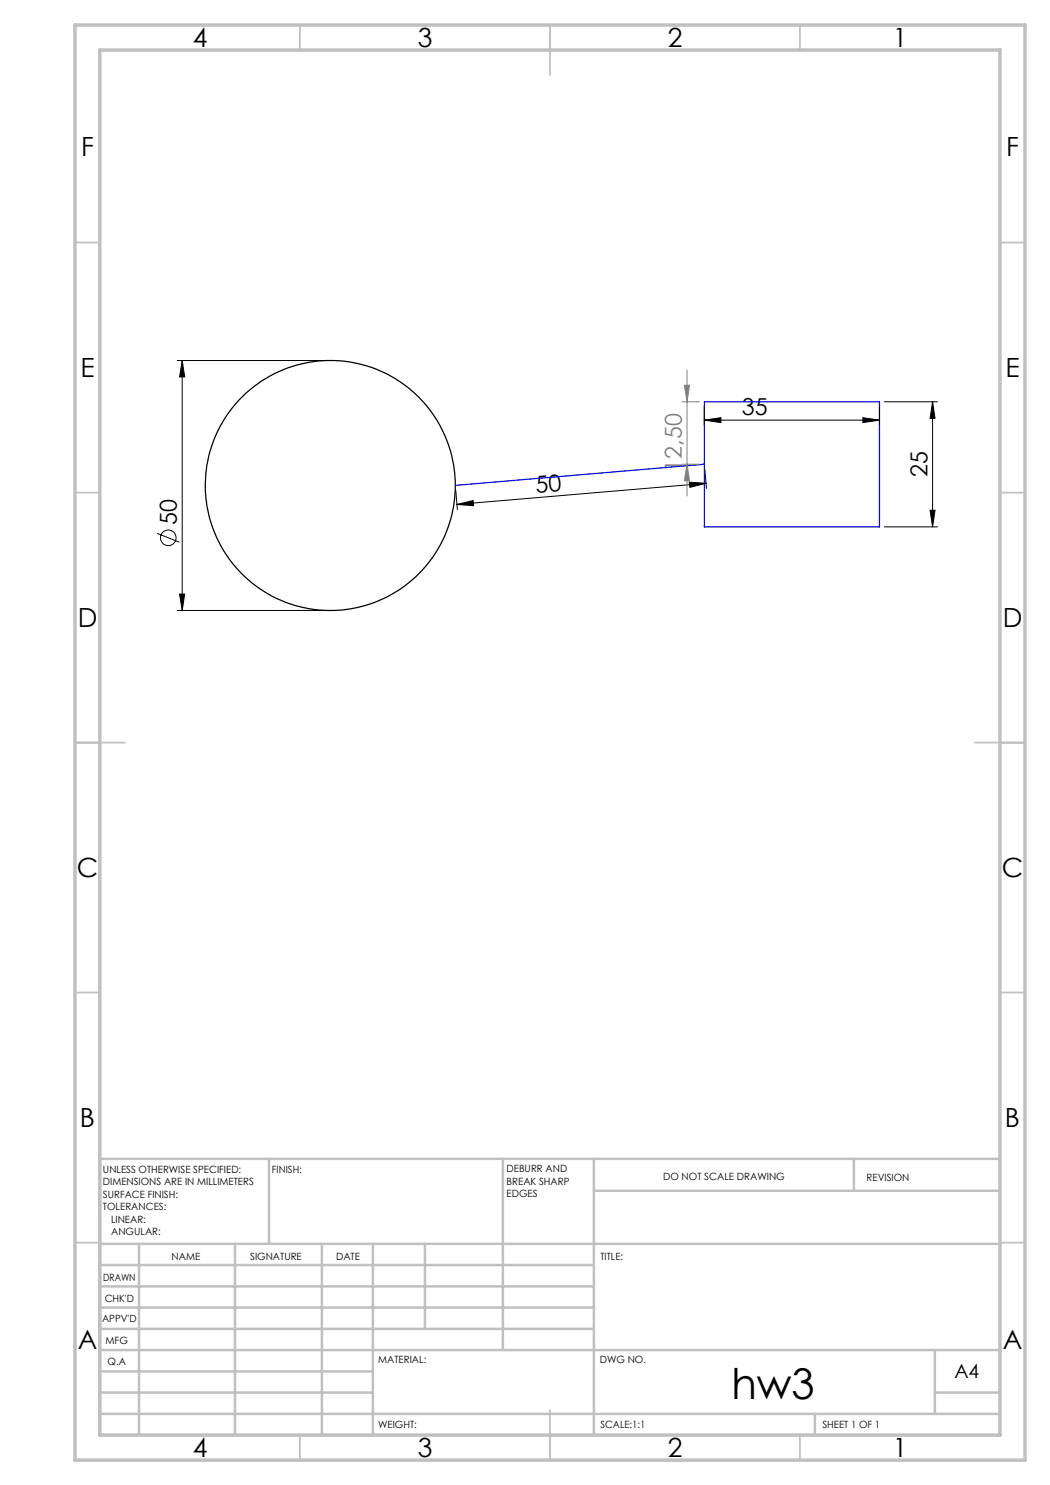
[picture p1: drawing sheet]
<svg xmlns="http://www.w3.org/2000/svg" width="210mm" height="297mm" viewBox="0 0 210 297" stroke-linecap="round" stroke-linejoin="round" font-family="sans-serif">
<g fill="none" stroke="#000" stroke-width=".2">
<path d="M35.5 72.1h29.6M36.4 72.1v50M36.4 72.1l.5 3.3h-1zM91.2 98.1l.3 3.8M137.9 96.4l3.3 .3-3.2 .8zM140.9 84l3.3-.5v1zM140.9 81.3v3.7M140.9 84h35M141 93.9l.3 3.8M141.2 96.7l-49.8 4.2M172.6 83.5l3.3 .5-3.3 .5zM175.9 81.3v3.7"/>
<path d="M176.9 80.4h10.6M186.5 80.4v25M186.5 80.4l.5 3.3h-1zM31.4 106.7l4.5 1.7M35.9 118.8h1l-.5 3.3zM91.4 100.9l3.2-.8 .1 1zM176.9 105.4h10.6M186 102.1h1l-.5 3.3zM35.5 122.1h29.6"/>
<circle cx="33.7" cy="107.6" r="1.56"/>
</g>
<circle cx="66.1" cy="97.1" r="25" fill="none" stroke="#000" stroke-width=".25"/>
<path d="M136.9 77h1l-.5 3.4zM137.4 74v25.2M136.4 92.8h3.5M136.4 80.4h3.5M137.4 92.8l.5 3.4h-1z" fill="none" stroke="#808080" stroke-width=".2"/>
<g fill="none" stroke="#c0c0c0" stroke-width=".35">
<path d="M60 5v5M110 5v10M160 5v5M15 48.5h5M200 48.5h5M15 98.5h5M200 98.5h5M15 148.5h10M195 148.5h10M15 198.5h5M200 198.5h5M15 248.5h5"/>
<path d="M200 248.5h5M60 287v5M110 282v10M160 287v5"/>
</g>
<g fill="none" stroke="#c0c0c0" stroke-width=".5">
<path d="M53.8 231.8v17M100.6 231.8v38.2M118.8 231.8v55.2M118.8 238.2h81.2M170.8 231.8v6.4M200 231.8h-180v55.2M20 248.8h180M20 257.3h98.8M20 253h98.8M27.8 248.8v38.2M47 248.8v38.2M64.4 248.8v38.2"/>
<path d="M74.6 248.8v38.2M85 248.8v17M20 265.8h98.8M20 261.5h98.8M20 278.5h54.6M20 274.3h54.6M20 270h180M187 278.5h13M187 270v12.8M20 282.8h180M163 282.8v4.2"/>
</g>
<path d="M15 5h190v287h-190zM20 10h180v277h-180z" fill="none" stroke="#c0c0c0" stroke-width=".7"/>
<path d="M140.9 92.8l-49.8 4.3M140.9 80.4h35v25h-35z" fill="none" stroke="#00f" stroke-width=".25"/>
<g fill="#000">
<path d="M140.9 84l3.3-.5v1zM172.6 83.5l3.3 .5-3.3 .5z"/>
<path d="M186.5 80.4l.5 3.3h-1zM186 102.1h1l-.5 3.3z"/>
<path d="M91.4 100.9l3.2-.8 .1 1zM137.9 96.4l3.3 .3-3.2 .8z"/>
<path d="M35.9 118.8h1l-.5 3.3zM36.4 72.1l.5 3.3h-1z"/>
</g>
<path d="M137.4 92.8l.5 3.4h-1zM136.9 77h1l-.5 3.4z" fill="#808080"/>
<text font-size="8.5" x="146.3" y="279.7">hw3</text>
<g font-size="5.3">
<text x="38.5" y="9.5">4</text>
<text x="83.5" y="9.5">3</text>
<text x="133.6" y="9.5">2</text>
<text x="178.6" y="9.5">1</text>
<text x="16.2" y="31.2">F</text>
<text x="201.2" y="31.2">F</text>
<text x="16.1" y="75.5">E</text>
<text x="201.1" y="75.5">E</text>
<text x="15.5" y="125.5">D</text>
<text x="200.5" y="125.5">D</text>
<text x="15.4" y="175.5">C</text>
<text x="200.4" y="175.5">C</text>
<text x="16" y="225.5">B</text>
<text x="201" y="225.5">B</text>
<text x="15.5" y="269.7">A</text>
<text x="200.5" y="269.7">A</text>
<text x="38.5" y="291.5">4</text>
<text x="83.5" y="291.5">3</text>
<text x="133.6" y="291.5">2</text>
<text x="178.6" y="291.5">1</text>
</g>
<g font-size="4.7">
<text x="148.4" y="83">35</text>
<text x="185.5" y="95.4" transform="rotate(-90 185.5 95.4)">25</text>
<text x="107.2" y="98.5" transform="rotate(-5 107.2 98.5)">50</text>
<text x="35.4" y="105" transform="rotate(-90 35.4 105)">50</text>
</g>
<text font-size="4.7" fill="#808080" x="136.4" y="94.3" transform="rotate(-90 136.4 94.3)">12,50</text>
<text font-size="3.9" x="190.9" y="275.5">A4</text>
<g font-size="2">
<text x="20.6" y="234.6">UNLESS OTHERWISE SPECIFIED:</text>
<text x="20.6" y="237.1">DIMENSIONS ARE IN MILLIMETERS</text>
<text x="20.6" y="239.6">SURFACE FINISH:</text>
<text x="54.4" y="234.6">FINISH:</text>
<text x="101.3" y="234.5">DEBURR AND</text>
<text x="101.3" y="237">BREAK SHARP</text>
<text x="101.3" y="239.5">EDGES</text>
<text x="132.6" y="236">DO NOT SCALE DRAWING</text>
<text x="173.3" y="236.2">REVISION</text>
<text x="20.6" y="242.1">TOLERANCES:</text>
<text x="22.2" y="244.6">LINEAR:</text>
<text x="22.2" y="247.1">ANGULAR:</text>
<text x="34.3" y="252">NAME</text>
<text x="50" y="251.9">SIGNATURE</text>
<text x="67.2" y="251.9">DATE</text>
<text x="120.1" y="251.9">TITLE:</text>
<text x="20.6" y="256.1">DRAWN</text>
<text x="20.9" y="260.3">CHK'D</text>
<text x="20.4" y="264.4">APPV'D</text>
<text x="21.1" y="268.8">MFG</text>
<text x="21.5" y="273">Q.A</text>
<text x="75.6" y="272.5">MATERIAL:</text>
<text x="120" y="272.5">DWG NO.</text>
<text x="75.6" y="285.5">WEIGHT:</text>
<text x="120.1" y="285.6">SCALE:1:1</text>
<text x="164.5" y="285.6">SHEET 1 OF 1</text>
</g>
</svg>
